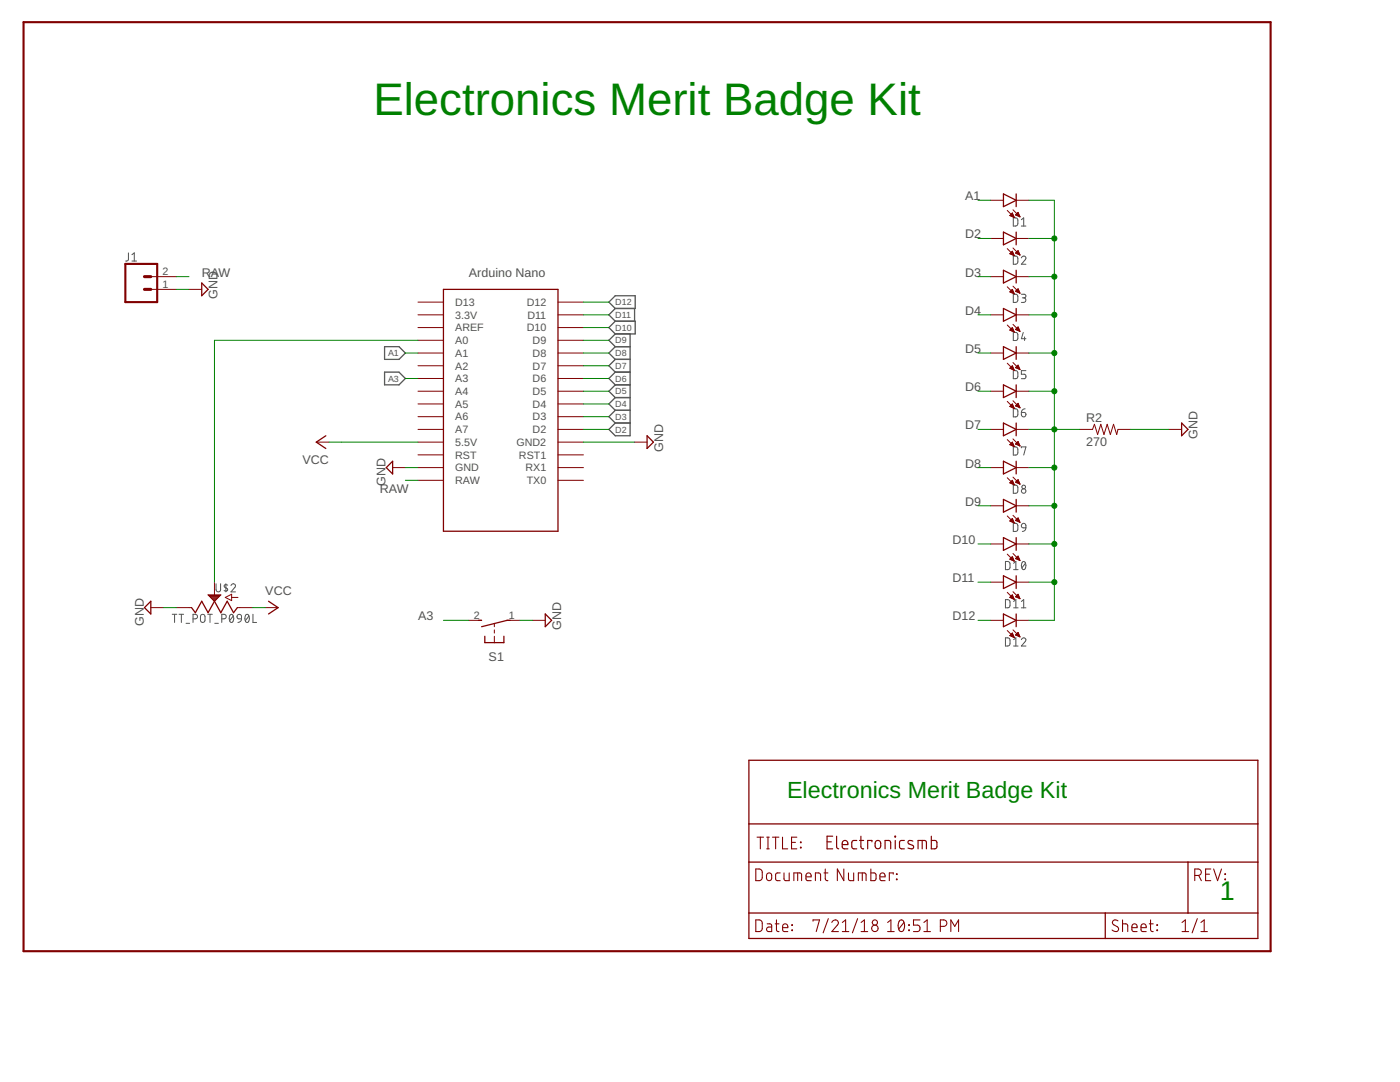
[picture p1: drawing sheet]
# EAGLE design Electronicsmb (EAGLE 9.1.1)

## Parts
D1  LED5MM  [LED_5MM]
D2  LED5MM  [LED_5MM]
D3  LED5MM  [LED_5MM]
D4  LED5MM  [LED_5MM]
D5  LED5MM  [LED_5MM]
D6  LED5MM  [LED_5MM]
D7  LED5MM  [LED_5MM]
D8  LED5MM  [LED_5MM]
D9  LED5MM  [LED_5MM]
D10  LED5MM  [LED_5MM]
D11  LED5MM  [LED_5MM]
D12  LED5MM  [LED_5MM]
J1  CONN_02  [1X02]
R2  270  RESISTORPTH-1/4W  [AXIAL-0.4]
S1  31-XX  [B3F-31XX]
U$1  NANO  [NANO]
U$2  TT_POT_P090L  [TT_POT]

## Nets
A1: D1.A U$1.A1
A3: S1.2(S) U$1.A3
D2: D2.A U$1.D2
D3: D3.A U$1.D3
D4: D4.A U$1.D4
D5: D5.A U$1.D5
D6: D6.A U$1.D6
D7: D7.A U$1.D7
D8: D8.A U$1.D8
D9: D9.A U$1.D9
D10: D10.A U$1.D10
D11: D11.A U$1.D11
D12: D12.A U$1.D12
GND: J1.1 R2.P$2 S1.1(P) U$1.GND U$1.GND1(GND2) U$2.P$3(E)
N$2: D1.K(C) D2.K(C) D3.K(C) D4.K(C) D5.K(C) D6.K(C) D7.K(C) D8.K(C) D9.K(C) D10.K(C) D11.K(C) D12.K(C) R2.P$1
N$27: U$1.A0 U$2.P$2(S)
RAW: J1.2 U$1.RAW
VCC: U$1.5V(5.5V) U$2.P$1(A)
Unconnected: U$1.3.3V U$1.A2 U$1.A4 U$1.A5 U$1.A6 U$1.A7 U$1.AREF U$1.D13 U$1.ICSP1 U$1.ICSP2 U$1.ICSP3 U$1.ICSP4 U$1.ICSP5 U$1.ICSP6 U$1.RST U$1.RST1 U$1.RX1 U$1.TX0

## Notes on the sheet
- Electronics Merit Badge Kit
- Electronics Merit Badge Kit
- 1

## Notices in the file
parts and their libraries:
SparkFun: Licensing: CC v3.0 Share-Alike You are welcome to use this library for commercial purposes.
SparkFun-LED: Licensing: Creative Commons ShareAlike 4.0 International - https://creativecommons.org/licenses/by-sa/4.0
